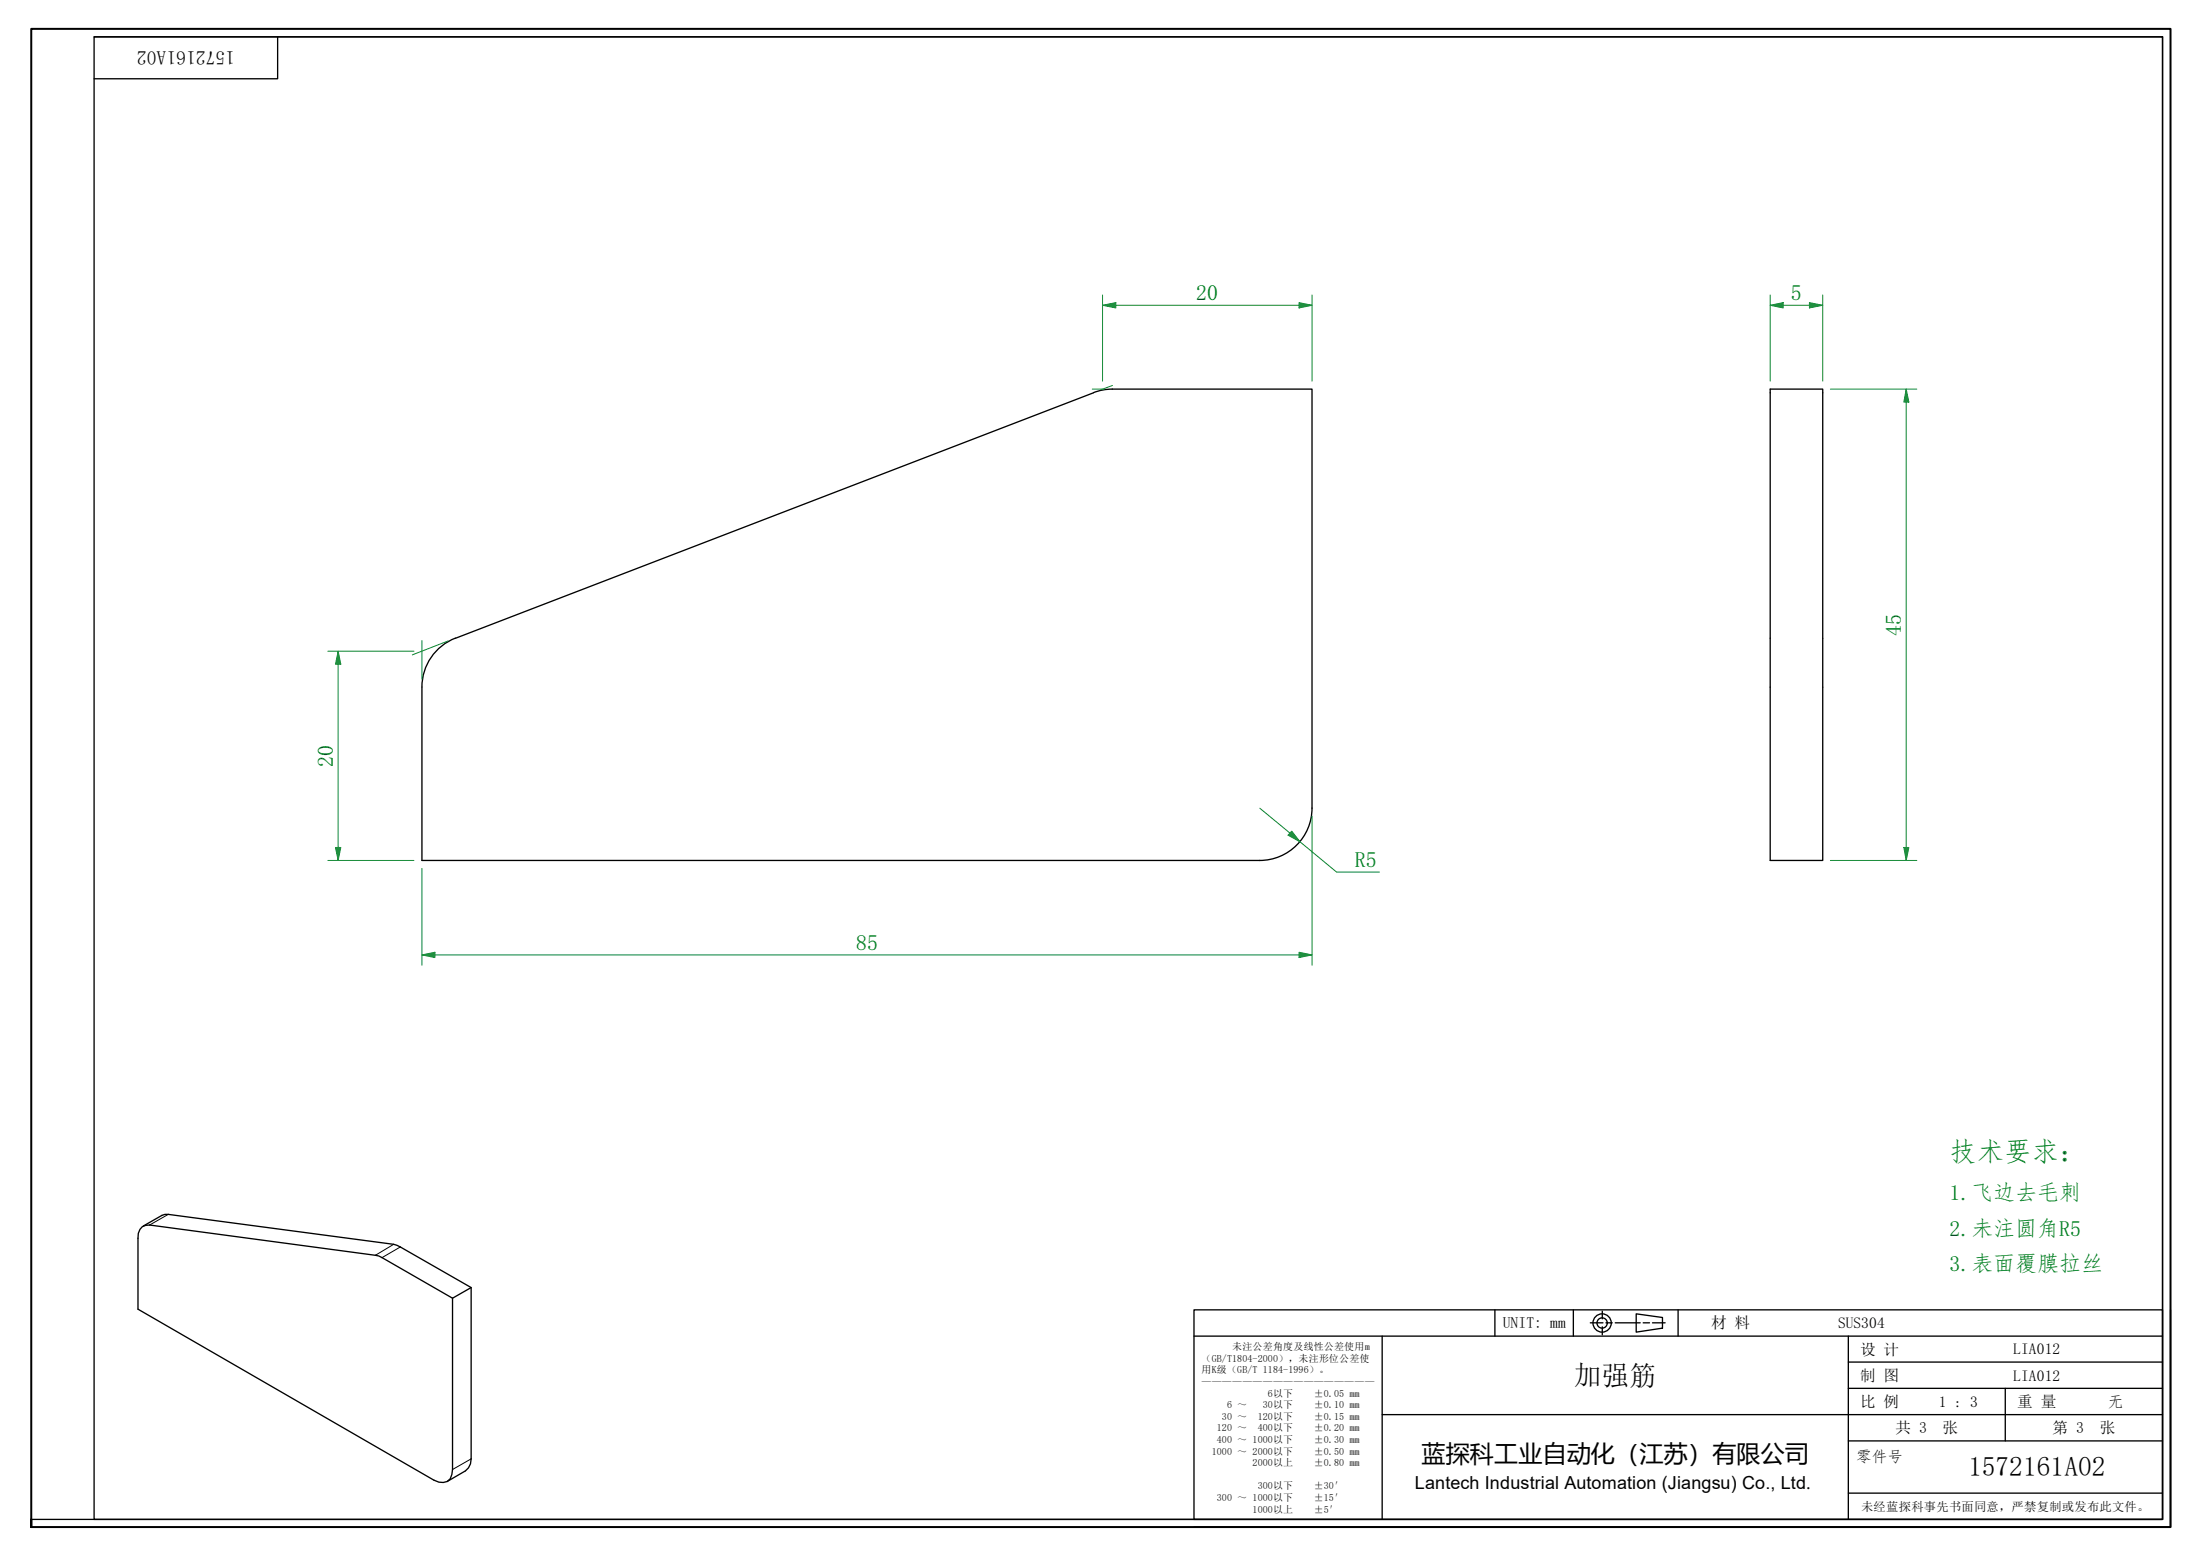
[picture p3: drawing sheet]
<svg xmlns="http://www.w3.org/2000/svg" width="420mm" height="297mm" viewBox="0 0 420 297" stroke-linecap="round" stroke-linejoin="round" font-family="sans-serif">
<path d="M338.1 74.3h10v90h-10zM87 121.8a10 10 0 0 0-6.4 9.3v33.2h160a10 10 0 0 0 10-10M87 121.8l122.4-47.1 1.8-.3 1.2-.1h38.2v80M27.4 234l3.5-2 .6-.2h.6l43.1 5.7 1.3 .5 13.5 7.8v32.7l-.1 .9-.4 .8-.6 .6-3.5 2M90 245.8l-3.6 2-14.1-8-43.7-5.9a2.02 2.02 0 0 0-2.2 2.5v13.5l56.5 32.7a2.35 2.35 0 0 0 3.1-.3l.3-.8 .1-1v-32.7" fill="none" stroke="#000" stroke-width=".25"/>
<path d="M32.1 231.8l-3.5 2.1M75.2 237.5l-3.5 2.1M76.5 238l-3.5 2.1M90 278.5l-3.6 2" fill="none" stroke="#000" stroke-width=".19"/>
<path d="M6 291.5v-1.4v1.4M6 290.1v-284.6h408.5v286h-408.5" fill="none" stroke="#000" stroke-width=".38"/>
<path d="M18 7h395v283.1h-395zM18 7h395M53 7v8h-35M413 7v283.1h-407" fill="none" stroke="#000" stroke-width=".25"/>
<g fill="none" stroke="#000" stroke-width=".25">
<path d="M228 250h185v40.1h-185zM228 255.1h185M264 255.1v35M285.5 250v5.1M300.5 250v5.1M303.7 252.5h2.4M306 250.3v1.5M306 253.3v1.5M306.7 252.5h1.2M308.5 252.5h4.7M312.5 250.8l5 .7v2l-5 .8zM313.8 252.5h1.2"/>
<path d="M315.6 252.5h2.4M320.5 250v5.1M353 255.1v35M414.5 250v41.5h-186.5M264 270.1h149M353 275.1h60M353 265h60M353 260h60M383 265v10.1M353 285h60"/>
<circle cx="306" cy="252.6" r="1.75"/>
<circle cx="306" cy="252.6" r=".98"/>
</g>
<path d="M364 161.8v2.5" fill="none" stroke="#00803f" stroke-width=".19"/>
<path d="M363.6 161.8h1l-.6 2.5z" fill="#00803f"/>
<path d="M364 74.3v2.5M363.6 161.8h1l-.6 2.5z" fill="none" stroke="#00803f" stroke-width=".19"/>
<path d="M364 74.3l.6 2.5h-1z" fill="#00803f"/>
<path d="M345.6 58.3h2.5M349.6 74.3h16.5M364 74.3l.6 2.5h-1zM364 76.8v85M349.6 164.3h16.5" fill="none" stroke="#00803f" stroke-width=".19"/>
<path d="M345.6 57.8l2.5 .5-2.5 .5z" fill="#00803f"/>
<path d="M338.1 58.3h2.5M345.6 57.8l2.5 .5-2.5 .5z" fill="none" stroke="#00803f" stroke-width=".19"/>
<path d="M338.1 58.3l2.5-.5v1z" fill="#00803f"/>
<path d="M338.1 58.3l2.5-.5v1zM338.1 56.3v16.5M340.6 58.3h5M348.1 56.3v16.5M64.6 124.3v2.5" fill="none" stroke="#00803f" stroke-width=".19"/>
<path d="M64.6 124.3l.5 2.5h-1z" fill="#00803f"/>
<path d="M64.6 124.3l.5 2.5h-1zM64.6 161.8v2.5" fill="none" stroke="#00803f" stroke-width=".19"/>
<path d="M64.1 161.8h1l-.5 2.5z" fill="#00803f"/>
<path d="M248.1 58.3h2.5M62.6 124.3h16.5M64.6 126.8v35M80.6 122.3v7.4M85.6 122.4l-6.9 2.6M62.6 164.3h16.5M64.1 161.8h1l-.5 2.5z" fill="none" stroke="#00803f" stroke-width=".19"/>
<path d="M248.1 57.8l2.5 .5-2.5 .5z" fill="#00803f"/>
<path d="M210.6 58.3h2.5M248.1 57.8l2.5 .5-2.5 .5z" fill="none" stroke="#00803f" stroke-width=".19"/>
<path d="M210.6 58.3l2.5-.5v1z" fill="#00803f"/>
<path d="M210.6 58.3l2.5-.5v1zM210.6 56.3v16.5M213.1 58.3h35M250.6 56.3v16.5M208.6 74.3h2.3M212.5 73.6l-2.3 .8M246.4 159.1l1.9 1.6" fill="none" stroke="#00803f" stroke-width=".19"/>
<path d="M246.7 158.7l1.6 2-2.3-1.3z" fill="#00803f"/>
<path d="M240.6 154.3l5.8 4.8M246.7 158.7l1.6 2-2.3-1.3zM248.3 160.7l7 5.8h8.2M80.6 182.3h2.5" fill="none" stroke="#00803f" stroke-width=".19"/>
<path d="M80.6 182.3l2.5-.5v1z" fill="#00803f"/>
<path d="M80.6 182.3l2.5-.5v1zM248.1 182.3h2.5" fill="none" stroke="#00803f" stroke-width=".19"/>
<path d="M248.1 181.8l2.5 .5-2.5 .5z" fill="#00803f"/>
<path d="M250.6 155.8v28.5M80.6 165.8v18.5M83.1 182.3h165M248.1 181.8l2.5 .5-2.5 .5z" fill="none" stroke="#00803f" stroke-width=".19"/>
<text font-size="5.2" fill="#008000" x="372.3" y="221.7">技术要求：</text>
<g font-size="5.2">
<text x="300.6" y="264.4">加强筋</text>
<text x="375.9" y="281.9">1572161A02</text>
</g>
<text font-size="4.6" x="271.5" y="279">蓝探科工业自动化（江苏）有限公司</text>
<g font-size="4.2" fill="#008000">
<text x="228.5" y="57.3">20</text>
<text x="342" y="57.3">5</text>
<text x="363" y="121.4" transform="rotate(-90 363 121.4)">45</text>
<text x="63.6" y="146.4" transform="rotate(-90 63.6 146.4)">20</text>
<text x="258.8" y="165.5">R5</text>
<text x="163.5" y="181.3">85</text>
<text x="372.3" y="229.2">1.飞边去毛刺</text>
<text x="372.3" y="235.9">2.未注圆角R5</text>
<text x="372.3" y="242.6">3.表面覆膜拉丝</text>
</g>
<text font-size="3.7" x="44.8" y="9.7" transform="rotate(180 44.8 9.7)">1572161A02</text>
<text font-size="3.4" x="270.2" y="284.2">Lantech Industrial Automation (Jiangsu) Co., Ltd.</text>
<g font-size="3">
<text x="287" y="253.5">UNIT: mm</text>
<text x="326.8" y="253.6">材 料</text>
<text x="351" y="253.5">SUS304</text>
<text x="355.3" y="263.6">制 图</text>
<text x="355.3" y="258.6">设 计</text>
<text x="384.5" y="258.6">LIA012</text>
<text x="384.5" y="263.6">LIA012</text>
<text x="355.3" y="268.6">比 例</text>
<text x="370.3" y="268.5">1 : 3</text>
<text x="385.3" y="268.7">重 量</text>
<text x="402.5" y="268.5">无</text>
<text x="362" y="273.6">共 3</text>
<text x="371" y="273.6">张</text>
<text x="392" y="273.6">第 3</text>
<text x="401" y="273.6">张</text>
<text x="354.5" y="279.1">零件号</text>
</g>
<text font-size="2.3" x="355.5" y="288.4">未经蓝探科事先书面同意，严禁复制或发布此文件。</text>
<g font-size="1.9">
<text x="235.3" y="257.7">未注公差角度及线性公差使用m</text>
<text x="229.5" y="260">（GB/T1804-2000），未注形位公差使</text>
<text x="229.5" y="262.2">用K级（GB/T 1184-1996）。</text>
<text x="229.5" y="264.4">—————————————————</text>
<text x="234.4" y="268.8">6 ～</text>
<text x="241.2" y="268.8">30以下</text>
<text x="242.1" y="266.6">6以下</text>
<text x="250.9" y="266.6">±0.05 mm</text>
<text x="250.9" y="268.8">±0.10 mm</text>
<text x="232.4" y="273.2">120 ～</text>
<text x="232.4" y="275.4">400 ～ 1000以下</text>
<text x="233.4" y="271.1">30 ～</text>
<text x="240.2" y="271.1">120以下</text>
<text x="240.2" y="273.2">400以下</text>
<text x="250.9" y="271.1">±0.15 mm</text>
<text x="250.9" y="273.2">±0.20 mm</text>
<text x="250.9" y="275.4">±0.30 mm</text>
<text x="231.5" y="277.7">1000 ～ 2000以下</text>
<text x="239.2" y="279.9">2000以上</text>
<text x="250.9" y="277.7">±0.50 mm</text>
<text x="250.9" y="279.9">±0.80 mm</text>
<text x="232.4" y="286.6">300 ～ 1000以下</text>
<text x="240.2" y="284.3">300以下</text>
<text x="250.9" y="284.3">±30′</text>
<text x="250.9" y="286.6">±15′</text>
<text x="239.2" y="288.8">1000以上</text>
<text x="250.9" y="288.8">±5′</text>
</g>
</svg>
